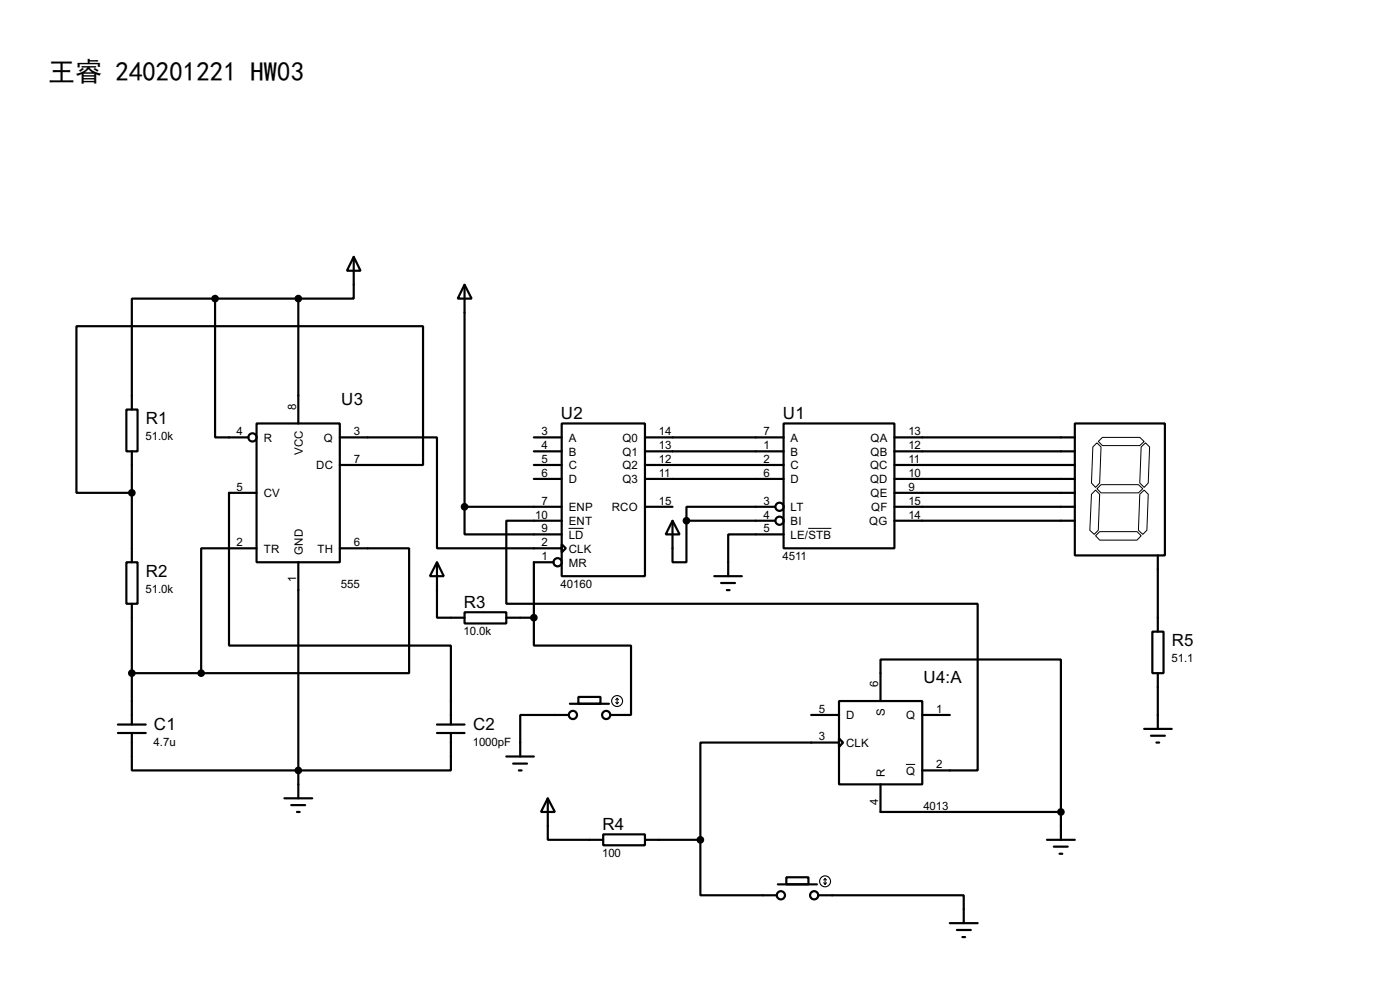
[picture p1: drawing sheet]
<svg xmlns="http://www.w3.org/2000/svg" width="256mm" height="180mm" viewBox="0 0 256 180" stroke-linecap="round" stroke-linejoin="round" font-family="sans-serif">
<g fill="none" stroke="#000" stroke-width=".4">
<path d="M39.4 54.7h-15.2v20.3M39.4 54.7v25.4h6.1M39.4 54.7h15.3M54.7 54.7v22.8M64.8 47l1.3 2.6h-2.5zM64.8 47v7.7h-10.1M85.1 52.1l1.3 2.6h-2.5zM85.1 52.1v40.7M23.2 75h2v7.6h-2zM47 77.5h15.3v25.4h-15.3zM102.9 77.5h15.3v28h-15.3zM143.6 77.5h20.3v22.9h-20.3z"/>
<path d="M196.9 77.5h16.5v24.2h-16.5zM24.2 82.6v20.3M47 90.2h-5v28h40.6v14.4M62.3 85.1h15.2v-25.4h-63.5v30.5h10.2M62.3 80.1h17.8v20.3h22.8M85.1 92.8v5h17.8M85.1 92.8h17.8M97.8 80.1h5.1M97.8 82.6h5.1M97.8 85.1h5.1M97.8 87.7h5.1M102.9 99.6l.8 .8-.8 .7z"/>
<path d="M102.9 95.3h-10.1v15.2h86.3v30.5h-10.1M118.2 92.8h5M118.2 80.1h25.4M118.2 82.6h25.4M118.2 85.1h25.4M118.2 87.7h25.4M123.2 95.3l1.3 2.5h-2.5zM123.2 95.3v7.6h2.6v-7.6M125.8 95.3h16.2M142 92.8h-16.2v2.5M143.6 97.8h-10.2v7.7M163.9 92.8h33"/>
<path d="M163.9 80.1h33M163.9 82.6h33M163.9 85.1h33M163.9 87.7h33M163.9 95.3h33M163.9 90.2h33M23.2 102.9h2v7.6h-2zM24.2 110.5v22.1M47 100.4h-10.1v22.8M54.7 102.9v43.2M62.3 100.4h12.7v22.8h-38.1M80.1 102.9l1.2 2.6h-2.5z"/>
<path d="M80.1 102.9v10.2h5M85.1 112.1h7.7v2h-7.7zM92.8 113.1h5M97.8 113.1v5.1h17.8v12.7h-3.8M101.4 102.9h-3.6v10.2M130.9 105.5h5M132.1 106.7h2.6M133.2 108h.5M211.1 115.6h2.1v7.6h-2.1zM212.1 101.7v13.9M21.6 134.2h5.1M21.6 132.6h5.1"/>
<path d="M24.2 134.2v6.8h58.4v-6.8M24.2 123.2h12.7M80.1 134.2h5M80.1 132.6h5M92.8 138.5h5M94 139.8h2.6M104.2 130.9h-8.9v7.6M104.4 128.8h7.2M106 127.6h4v1.2h-4zM148.6 130.9h5.1M153.7 128.3h15.3v15.3h-15.3zM153.7 135.2l.8 .7-.8 .8z"/>
<path d="M153.7 135.9h-25.4v17.8M161.3 128.3v-7.6h33.1v27.9M169 130.9h5M209.6 133.4h5.1M210.9 134.7h2.5M211.9 135.9h.5M212.1 123.2v10.2M52.1 146.1h5.1M53.4 147.4h2.5M54.4 148.6h.5M95.1 141h.5M100.4 146.1l1.3 2.5h-2.6z"/>
<path d="M100.4 146.1v7.6h10.1M110.5 152.7h7.7v2h-7.7zM118.2 153.7h10.1M128.3 153.7v10.2h14M161.3 143.6v5h33.1M191.8 153.7h5.1M193.1 155h2.5M194.1 156.3h.5M194.4 148.6v5.1M142.5 161.9h7.2M144.1 160.6h4v1.3h-4zM149.9 163.9h26.7v5.1"/>
<path d="M174 169h5.1M175.3 170.2h2.6M176.3 171.5h.5"/>
<circle cx="46.2" cy="80.1" r=".75"/>
<circle cx="142.8" cy="95.3" r=".75"/>
<circle cx="142.8" cy="92.8" r=".75"/>
<circle cx="102.1" cy="102.9" r=".75"/>
<circle cx="104.9" cy="130.9" r=".75"/>
<circle cx="111" cy="130.9" r=".75"/>
<circle cx="143" cy="163.9" r=".75"/>
<circle cx="149.1" cy="163.9" r=".75"/>
</g>
<path d="M104.2 96.7h2.7M148.1 96.7h4.2M200 90.5l.7-.8 .8 .8-.3 6.6-.7 .7-.8-.7zM200.2 81.8l.8-.7 .7 .7-.2 6.6-.8 .8-.7-.8zM201.2 80.8l.8-.7h6.8l.8 .7-.8 .8h-6.8zM201.5 97.3h6.8l.8 .8-.8 .8h-6.8l-.8-.8zM201.7 88.7h6.9l.8 .8-.8 .7h-6.9l-.7-.7zM208.8 90.5l.8-.8 .8 .8-.3 6.6-.7 .7-.8-.7zM209.1 81.8l.8-.7 .7 .7-.2 6.6-.8 .8-.8-.8zM166 139.9h1.7" fill="none" stroke="#000" stroke-width=".18"/>
<g fill="#000" stroke="#000" stroke-width=".4">
<circle cx="39.4" cy="54.7" r=".5"/>
<circle cx="54.6" cy="54.7" r=".5"/>
<circle cx="24.1" cy="90.2" r=".5"/>
<circle cx="85.1" cy="92.8" r=".5"/>
<circle cx="125.7" cy="95.3" r=".5"/>
<circle cx="97.8" cy="113.1" r=".5"/>
<circle cx="24.1" cy="123.2" r=".5"/>
<circle cx="36.8" cy="123.2" r=".5"/>
<circle cx="54.6" cy="141" r=".5"/>
<circle cx="128.3" cy="153.7" r=".5"/>
<circle cx="194.3" cy="148.6" r=".5"/>
</g>
<g fill="none" stroke="#000" stroke-width=".2">
<path d="M112.8 128.6l.3 .2M113.1 127.8v1M113.1 127.8l-.3 .3M113.1 127.8l.2 .3M113.3 128.6l-.2 .2M150.9 161.6l.3 .3M151.2 160.8v1.1M151.2 160.8l-.3 .3M151.2 160.8l.2 .3M151.4 161.6l-.2 .3"/>
<circle cx="113" cy="128.3" r="1"/>
<circle cx="151.1" cy="161.3" r="1"/>
</g>
<text font-size="4.9" x="8.8" y="14.8">王睿 240201221 HW03</text>
<g font-size="3.5">
<text x="26.7" y="77.6">R1</text>
<text x="62.5" y="74.1">U3</text>
<text x="102.8" y="76.7">U2</text>
<text x="143.4" y="76.7">U1</text>
<text x="26.7" y="105.6">R2</text>
<text x="85" y="111.3">R3</text>
<text x="214.7" y="118.3">R5</text>
<text x="169.2" y="125">U4:A</text>
<text x="28.2" y="133.6">C1</text>
<text x="86.7" y="133.6">C2</text>
<text x="110.4" y="151.9">R4</text>
</g>
<g font-size="2.4">
<text x="54.3" y="75" transform="rotate(-90 54.3 75)">8</text>
<text x="26.7" y="80.6">51.0k</text>
<text x="43.4" y="79.7">4</text>
<text x="48.3" y="80.8">R</text>
<text x="55.5" y="83.3" transform="rotate(-90 55.5 83.3)">VCC</text>
<text x="59.3" y="80.8">Q</text>
<text x="64.8" y="79.7">3</text>
<text x="99.2" y="79.7">3</text>
<text x="99.2" y="82.2">4</text>
<text x="104.2" y="80.8">A</text>
<text x="104.2" y="83.4">B</text>
<text x="114" y="80.8">Q0</text>
<text x="114" y="83.4">Q1</text>
<text x="120.7" y="79.7">14</text>
<text x="120.7" y="82.2">13</text>
<text x="139.9" y="79.7">7</text>
<text x="139.9" y="82.2">1</text>
<text x="144.8" y="80.8">A</text>
<text x="144.8" y="83.4">B</text>
<text x="159.5" y="80.8">QA</text>
<text x="159.5" y="83.4">QB</text>
<text x="166.4" y="79.7">13</text>
<text x="166.4" y="82.2">12</text>
<text x="43.4" y="89.8">5</text>
<text x="57.9" y="85.9">DC</text>
<text x="64.8" y="84.7">7</text>
<text x="99.2" y="84.7">5</text>
<text x="99.2" y="87.3">6</text>
<text x="104.2" y="85.9">C</text>
<text x="104.2" y="88.5">D</text>
<text x="114" y="85.9">Q2</text>
<text x="114" y="88.5">Q3</text>
<text x="120.7" y="84.7">12</text>
<text x="120.7" y="87.3">11</text>
<text x="139.9" y="84.7">2</text>
<text x="139.9" y="87.3">6</text>
<text x="144.8" y="85.9">C</text>
<text x="144.8" y="88.5">D</text>
<text x="159.4" y="85.9">QC</text>
<text x="159.4" y="88.5">QD</text>
<text x="166.4" y="84.7">11</text>
<text x="166.4" y="87.3">10</text>
<text x="166.4" y="89.8">9</text>
<text x="48.3" y="91">CV</text>
<text x="98.1" y="94.9">10</text>
<text x="99.2" y="92.4">7</text>
<text x="104.2" y="93.6">ENP</text>
<text x="112.1" y="93.6">RCO</text>
<text x="120.7" y="92.4">15</text>
<text x="139.9" y="92.4">3</text>
<text x="139.9" y="94.9">4</text>
<text x="144.8" y="93.6">LT</text>
<text x="159.5" y="91">QE</text>
<text x="159.6" y="93.6">QF</text>
<text x="166.4" y="92.4">15</text>
<text x="166.4" y="94.9">14</text>
<text x="43.4" y="100">2</text>
<text x="48.3" y="101.2">TR</text>
<text x="55.5" y="101.6" transform="rotate(-90 55.5 101.6)">GND</text>
<text x="58.1" y="101.2">TH</text>
<text x="64.8" y="100">6</text>
<text x="99.2" y="97.4">9</text>
<text x="99.2" y="100">2</text>
<text x="104.2" y="96.1">ENT</text>
<text x="104.2" y="98.6">LD</text>
<text x="104.2" y="101.2">CLK</text>
<text x="139.9" y="97.4">5</text>
<text x="144.8" y="96.1">BI</text>
<text x="144.8" y="98.6">LE/STB</text>
<text x="159.2" y="96.1">QG</text>
<text x="54.3" y="106.6" transform="rotate(-90 54.3 106.6)">1</text>
<text x="62.5" y="107.7">555</text>
<text x="99.2" y="102.5">1</text>
<text x="102.7" y="107.7">40160</text>
<text x="104.2" y="103.7">MR</text>
<text x="143.4" y="102.6">4511</text>
<text x="26.7" y="108.5">51.0k</text>
<text x="84.9" y="116.3">10.0k</text>
<text x="160.9" y="125.8" transform="rotate(-90 160.9 125.8)">6</text>
<text x="214.6" y="121.2">51.1</text>
<text x="150" y="130.5">5</text>
<text x="155" y="131.7">D</text>
<text x="162.1" y="131" transform="rotate(-90 162.1 131)">S</text>
<text x="166" y="131.7">Q</text>
<text x="171.5" y="130.5">1</text>
<text x="28.2" y="136.5">4.7u</text>
<text x="86.6" y="136.5">1000pF</text>
<text x="150" y="135.5">3</text>
<text x="155" y="136.7">CLK</text>
<text x="162.1" y="142.2" transform="rotate(-90 162.1 142.2)">R</text>
<text x="166" y="141.8">Q</text>
<text x="171.5" y="140.6">2</text>
<text x="160.9" y="147.3" transform="rotate(-90 160.9 147.3)">4</text>
<text x="169.2" y="148.3">4013</text>
<text x="110.3" y="156.9">100</text>
</g>
</svg>
